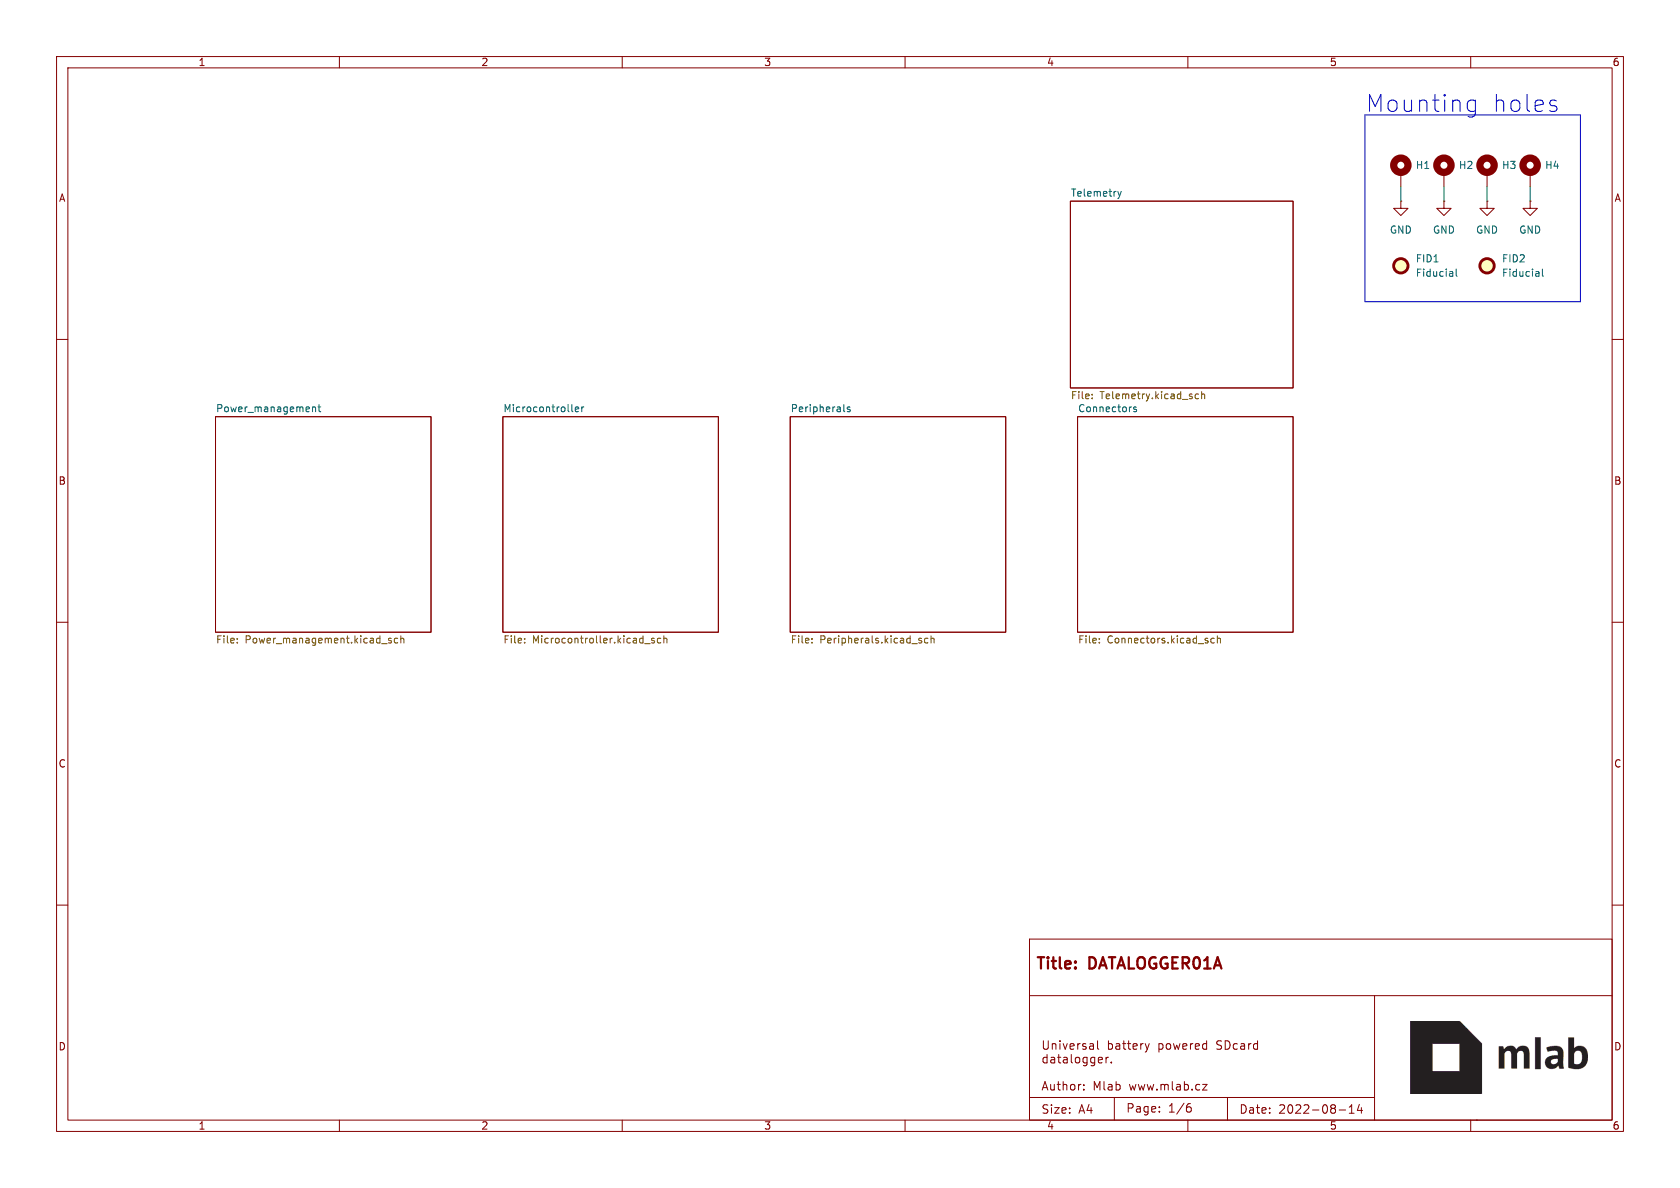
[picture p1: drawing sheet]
(kicad_sch
 (version 20231120)
 (generator "eeschema")
 (generator_version "8.0")
 (paper "A4")
 (title_block
  (title "DATALOGGER01A")
  (date "2022-08-14")
  (company "Mlab www.mlab.cz")
  (comment 2 "Universal battery powered SDcard \\ndatalogger. ")
  (comment 3 "jacho <jacho@mlab.cz>")
  (comment 4 "GPL 3.0"))
 (lib_symbols
  (symbol "Mechanical:Fiducial" (exclude_from_sim yes) (in_bom no) (on_board yes)
   (property "Reference" "FID" (at 0 5.08 0) (effects (font (size 1.27 1.27))))
   (property "Value" "Fiducial" (at 0 3.175 0) (effects (font (size 1.27 1.27))))
   (property "Footprint" "" (at 0 0 0) (effects (font (size 1.27 1.27)) (hide yes)))
   (property "Datasheet" "~" (at 0 0 0) (effects (font (size 1.27 1.27)) (hide yes)))
   (property "Description" "Fiducial Marker" (at 0 0 0) (effects (font (size 1.27 1.27)) (hide yes)))
   (symbol "Fiducial_0_1"
    (circle (center 0 0) (radius 1.27) (stroke (width 0.508) (type default)) (fill (type background)))))
  (symbol "Mechanical:MountingHole_Pad"
   (pin_numbers hide)
   (pin_names
    (offset 1.016) hide) (exclude_from_sim yes) (in_bom no) (on_board yes)
   (property "Reference" "H" (at 0 6.35 0) (effects (font (size 1.27 1.27))))
   (property "Value" "MountingHole_Pad" (at 0 4.445 0) (effects (font (size 1.27 1.27))))
   (property "Footprint" "" (at 0 0 0) (effects (font (size 1.27 1.27)) (hide yes)))
   (property "Datasheet" "~" (at 0 0 0) (effects (font (size 1.27 1.27)) (hide yes)))
   (property "Description" "Mounting Hole with connection" (at 0 0 0) (effects (font (size 1.27 1.27)) (hide yes)))
   (symbol "MountingHole_Pad_0_1"
    (circle (center 0 1.27) (radius 1.27) (stroke (width 1.27) (type default)) (fill (type none))))
   (symbol "MountingHole_Pad_1_1"
    (pin input line (at 0 -2.54 90) (length 2.54) (name "1" (effects (font (size 1.27 1.27)))) (number "1" (effects (font (size 1.27 1.27)))))))
  (symbol "power:GND"
   (power)
   (pin_numbers hide)
   (pin_names
    (offset 0) hide) (exclude_from_sim no) (in_bom yes) (on_board yes)
   (property "Reference" "#PWR" (at 0 -6.35 0) (effects (font (size 1.27 1.27)) (hide yes)))
   (property "Value" "GND" (at 0 -3.81 0) (effects (font (size 1.27 1.27))))
   (property "Footprint" "" (at 0 0 0) (effects (font (size 1.27 1.27)) (hide yes)))
   (property "Datasheet" "" (at 0 0 0) (effects (font (size 1.27 1.27)) (hide yes)))
   (property "Description" "Power symbol creates a global label with name \"GND\" , ground" (at 0 0 0) (effects (font (size 1.27 1.27)) (hide yes)))
   (symbol "GND_0_1"
    (polyline (pts (xy 0 0) (xy 0 -1.27) (xy 1.27 -1.27) (xy 0 -2.54) (xy -1.27 -1.27) (xy 0 -1.27)) (stroke (width 0) (type default)) (fill (type none))))
   (symbol "GND_1_1"
    (pin power_in line (at 0 0 270) (length 0) (name "~" (effects (font (size 1.27 1.27)))) (number "1" (effects (font (size 1.27 1.27))))))))
 (polyline
  (pts (xy 241.3 20.32) (xy 241.3 53.34))
  (stroke (width 0) (type default)))
 (polyline
  (pts (xy 241.3 20.32) (xy 279.4 20.32))
  (stroke (width 0) (type default)))
 (polyline
  (pts (xy 279.4 53.34) (xy 241.3 53.34))
  (stroke (width 0) (type default)))
 (wire
  (pts (xy 247.65 33.02) (xy 247.65 35.56))
  (stroke (width 0) (type default)))
 (wire
  (pts (xy 262.89 33.02) (xy 262.89 35.56))
  (stroke (width 0) (type default)))
 (wire
  (pts (xy 255.27 33.02) (xy 255.27 35.56))
  (stroke (width 0) (type default)))
 (polyline
  (pts (xy 279.4 20.32) (xy 279.4 53.34))
  (stroke (width 0) (type default)))
 (wire
  (pts (xy 270.51 33.02) (xy 270.51 35.56))
  (stroke (width 0) (type default)))
 (text "Mounting holes"
  (exclude_from_sim no)
  (at 241.3 20.32 0)
  (effects (font (size 3 3)) (justify left bottom)))
 (symbol
  (lib_id "Mechanical:Fiducial")
  (at 247.65 46.99 0)
  (unit 1)
  (exclude_from_sim no)
  (in_bom yes)
  (on_board yes)
  (dnp no)
  (fields_autoplaced yes)
  (property "Reference" "FID1" (at 250.19 45.72 0) (effects (font (size 1.27 1.27)) (justify left)))
  (property "Value" "Fiducial" (at 250.19 48.26 0) (effects (font (size 1.27 1.27)) (justify left)))
  (property "Footprint" "Fiducial:Fiducial_1mm_Mask2mm" (at 247.65 46.99 0) (effects (font (size 1.27 1.27)) (hide yes)))
  (property "Datasheet" "~" (at 247.65 46.99 0) (effects (font (size 1.27 1.27)) (hide yes)))
  (property "Description" "Fiducial Marker" (at 247.65 46.99 0) (effects (font (size 1.27 1.27)) (hide yes))))
 (symbol
  (lib_id "Mechanical:Fiducial")
  (at 262.89 46.99 0)
  (unit 1)
  (exclude_from_sim no)
  (in_bom yes)
  (on_board yes)
  (dnp no)
  (fields_autoplaced yes)
  (property "Reference" "FID2" (at 265.43 45.72 0) (effects (font (size 1.27 1.27)) (justify left)))
  (property "Value" "Fiducial" (at 265.43 48.26 0) (effects (font (size 1.27 1.27)) (justify left)))
  (property "Footprint" "Fiducial:Fiducial_1mm_Mask2mm" (at 262.89 46.99 0) (effects (font (size 1.27 1.27)) (hide yes)))
  (property "Datasheet" "~" (at 262.89 46.99 0) (effects (font (size 1.27 1.27)) (hide yes)))
  (property "Description" "Fiducial Marker" (at 262.89 46.99 0) (effects (font (size 1.27 1.27)) (hide yes))))
 (symbol
  (lib_id "power:GND")
  (at 270.51 35.56 0)
  (unit 1)
  (exclude_from_sim no)
  (in_bom yes)
  (on_board yes)
  (dnp no)
  (fields_autoplaced yes)
  (property "Reference" "#PWR04" (at 270.51 41.91 0) (effects (font (size 1.27 1.27)) (hide yes)))
  (property "Value" "GND" (at 270.51 40.64 0) (effects (font (size 1.27 1.27))))
  (property "Footprint" "" (at 270.51 35.56 0) (effects (font (size 1.27 1.27)) (hide yes)))
  (property "Datasheet" "" (at 270.51 35.56 0) (effects (font (size 1.27 1.27)) (hide yes)))
  (property "Description" "Power symbol creates a global label with name \"GND\" , ground" (at 270.51 35.56 0) (effects (font (size 1.27 1.27)) (hide yes)))
  (pin "1"))
 (symbol
  (lib_id "power:GND")
  (at 255.27 35.56 0)
  (unit 1)
  (exclude_from_sim no)
  (in_bom yes)
  (on_board yes)
  (dnp no)
  (fields_autoplaced yes)
  (property "Reference" "#PWR02" (at 255.27 41.91 0) (effects (font (size 1.27 1.27)) (hide yes)))
  (property "Value" "GND" (at 255.27 40.64 0) (effects (font (size 1.27 1.27))))
  (property "Footprint" "" (at 255.27 35.56 0) (effects (font (size 1.27 1.27)) (hide yes)))
  (property "Datasheet" "" (at 255.27 35.56 0) (effects (font (size 1.27 1.27)) (hide yes)))
  (property "Description" "Power symbol creates a global label with name \"GND\" , ground" (at 255.27 35.56 0) (effects (font (size 1.27 1.27)) (hide yes)))
  (pin "1"))
 (symbol
  (lib_id "Mechanical:MountingHole_Pad")
  (at 255.27 30.48 0)
  (unit 1)
  (exclude_from_sim no)
  (in_bom yes)
  (on_board yes)
  (dnp no)
  (fields_autoplaced yes)
  (property "Reference" "H2" (at 257.81 29.2099 0) (effects (font (size 1.27 1.27)) (justify left)))
  (property "Value" "MountingHole_Pad" (at 257.81 30.4799 0) (effects (font (size 1.27 1.27)) (justify left) (hide yes)))
  (property "Footprint" "Mlab_Mechanical:MountingHole_3mm" (at 255.27 30.48 0) (effects (font (size 1.27 1.27)) (hide yes)))
  (property "Datasheet" "~" (at 255.27 30.48 0) (effects (font (size 1.27 1.27)) (hide yes)))
  (property "Description" "Mounting Hole with connection" (at 255.27 30.48 0) (effects (font (size 1.27 1.27)) (hide yes)))
  (pin "1"))
 (symbol
  (lib_id "power:GND")
  (at 247.65 35.56 0)
  (unit 1)
  (exclude_from_sim no)
  (in_bom yes)
  (on_board yes)
  (dnp no)
  (fields_autoplaced yes)
  (property "Reference" "#PWR01" (at 247.65 41.91 0) (effects (font (size 1.27 1.27)) (hide yes)))
  (property "Value" "GND" (at 247.65 40.64 0) (effects (font (size 1.27 1.27))))
  (property "Footprint" "" (at 247.65 35.56 0) (effects (font (size 1.27 1.27)) (hide yes)))
  (property "Datasheet" "" (at 247.65 35.56 0) (effects (font (size 1.27 1.27)) (hide yes)))
  (property "Description" "Power symbol creates a global label with name \"GND\" , ground" (at 247.65 35.56 0) (effects (font (size 1.27 1.27)) (hide yes)))
  (pin "1"))
 (symbol
  (lib_id "Mechanical:MountingHole_Pad")
  (at 270.51 30.48 0)
  (unit 1)
  (exclude_from_sim no)
  (in_bom yes)
  (on_board yes)
  (dnp no)
  (fields_autoplaced yes)
  (property "Reference" "H4" (at 273.05 29.2099 0) (effects (font (size 1.27 1.27)) (justify left)))
  (property "Value" "MountingHole_Pad" (at 273.05 30.4799 0) (effects (font (size 1.27 1.27)) (justify left) (hide yes)))
  (property "Footprint" "Mlab_Mechanical:MountingHole_3mm" (at 270.51 30.48 0) (effects (font (size 1.27 1.27)) (hide yes)))
  (property "Datasheet" "~" (at 270.51 30.48 0) (effects (font (size 1.27 1.27)) (hide yes)))
  (property "Description" "Mounting Hole with connection" (at 270.51 30.48 0) (effects (font (size 1.27 1.27)) (hide yes)))
  (pin "1"))
 (symbol
  (lib_id "Mechanical:MountingHole_Pad")
  (at 247.65 30.48 0)
  (unit 1)
  (exclude_from_sim no)
  (in_bom yes)
  (on_board yes)
  (dnp no)
  (fields_autoplaced yes)
  (property "Reference" "H1" (at 250.19 29.2099 0) (effects (font (size 1.27 1.27)) (justify left)))
  (property "Value" "MountingHole_Pad" (at 250.19 30.4799 0) (effects (font (size 1.27 1.27)) (justify left) (hide yes)))
  (property "Footprint" "Mlab_Mechanical:MountingHole_3mm" (at 247.65 30.48 0) (effects (font (size 1.27 1.27)) (hide yes)))
  (property "Datasheet" "~" (at 247.65 30.48 0) (effects (font (size 1.27 1.27)) (hide yes)))
  (property "Description" "Mounting Hole with connection" (at 247.65 30.48 0) (effects (font (size 1.27 1.27)) (hide yes)))
  (pin "1"))
 (symbol
  (lib_id "power:GND")
  (at 262.89 35.56 0)
  (unit 1)
  (exclude_from_sim no)
  (in_bom yes)
  (on_board yes)
  (dnp no)
  (fields_autoplaced yes)
  (property "Reference" "#PWR03" (at 262.89 41.91 0) (effects (font (size 1.27 1.27)) (hide yes)))
  (property "Value" "GND" (at 262.89 40.64 0) (effects (font (size 1.27 1.27))))
  (property "Footprint" "" (at 262.89 35.56 0) (effects (font (size 1.27 1.27)) (hide yes)))
  (property "Datasheet" "" (at 262.89 35.56 0) (effects (font (size 1.27 1.27)) (hide yes)))
  (property "Description" "Power symbol creates a global label with name \"GND\" , ground" (at 262.89 35.56 0) (effects (font (size 1.27 1.27)) (hide yes)))
  (pin "1"))
 (symbol
  (lib_id "Mechanical:MountingHole_Pad")
  (at 262.89 30.48 0)
  (unit 1)
  (exclude_from_sim no)
  (in_bom yes)
  (on_board yes)
  (dnp no)
  (fields_autoplaced yes)
  (property "Reference" "H3" (at 265.43 29.2099 0) (effects (font (size 1.27 1.27)) (justify left)))
  (property "Value" "MountingHole_Pad" (at 265.43 30.4799 0) (effects (font (size 1.27 1.27)) (justify left) (hide yes)))
  (property "Footprint" "Mlab_Mechanical:MountingHole_3mm" (at 262.89 30.48 0) (effects (font (size 1.27 1.27)) (hide yes)))
  (property "Datasheet" "~" (at 262.89 30.48 0) (effects (font (size 1.27 1.27)) (hide yes)))
  (property "Description" "Mounting Hole with connection" (at 262.89 30.48 0) (effects (font (size 1.27 1.27)) (hide yes)))
  (pin "1"))
 (sheet
  (at 38.1 73.66)
  (size 38.1 38.1)
  (fields_autoplaced yes)
  (stroke (width 0.1524) (type solid))
  (fill (color 0 0 0 0.0000))
  (property "Sheetname" "Power_management" (at 38.1 72.9484 0) (effects (font (size 1.27 1.27)) (justify left bottom)))
  (property "Sheetfile" "Power_management.kicad_sch" (at 38.1 112.3446 0) (effects (font (size 1.27 1.27)) (justify left top))))
 (sheet
  (at 189.23 35.56)
  (size 39.37 33.02)
  (fields_autoplaced yes)
  (stroke (width 0.1524) (type solid))
  (fill (color 0 0 0 0.0000))
  (property "Sheetname" "Telemetry" (at 189.23 34.8484 0) (effects (font (size 1.27 1.27)) (justify left bottom)))
  (property "Sheetfile" "Telemetry.kicad_sch" (at 189.23 69.1646 0) (effects (font (size 1.27 1.27)) (justify left top))))
 (sheet
  (at 190.5 73.66)
  (size 38.1 38.1)
  (fields_autoplaced yes)
  (stroke (width 0.1524) (type solid))
  (fill (color 0 0 0 0.0000))
  (property "Sheetname" "Connectors" (at 190.5 72.9484 0) (effects (font (size 1.27 1.27)) (justify left bottom)))
  (property "Sheetfile" "Connectors.kicad_sch" (at 190.5 112.3446 0) (effects (font (size 1.27 1.27)) (justify left top))))
 (sheet
  (at 88.9 73.66)
  (size 38.1 38.1)
  (fields_autoplaced yes)
  (stroke (width 0.1524) (type solid))
  (fill (color 0 0 0 0.0000))
  (property "Sheetname" "Microcontroller" (at 88.9 72.9484 0) (effects (font (size 1.27 1.27)) (justify left bottom)))
  (property "Sheetfile" "Microcontroller.kicad_sch" (at 88.9 112.3446 0) (effects (font (size 1.27 1.27)) (justify left top))))
 (sheet
  (at 139.7 73.66)
  (size 38.1 38.1)
  (fields_autoplaced yes)
  (stroke (width 0.1524) (type solid))
  (fill (color 0 0 0 0.0000))
  (property "Sheetname" "Peripherals" (at 139.7 72.9484 0) (effects (font (size 1.27 1.27)) (justify left bottom)))
  (property "Sheetfile" "Peripherals.kicad_sch" (at 139.7 112.3446 0) (effects (font (size 1.27 1.27)) (justify left top))))
 (sheet_instances
  (path ""
   (page "1"))))
